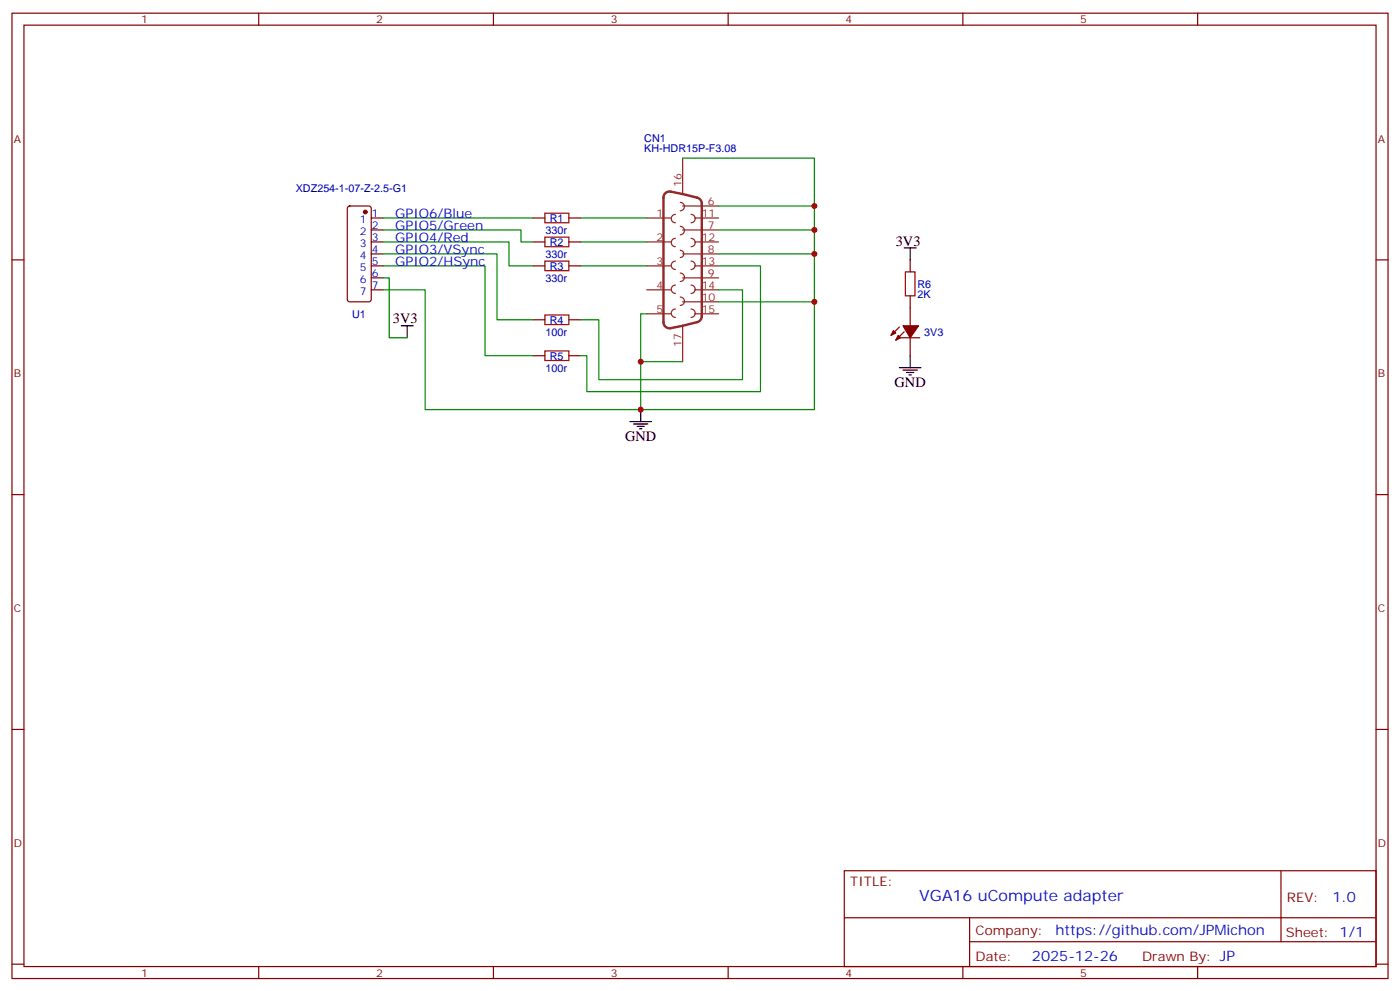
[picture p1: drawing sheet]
<svg xmlns="http://www.w3.org/2000/svg" width="412mm" height="292mm" viewBox="0 0 412 292" stroke-linecap="round" stroke-linejoin="round" font-family="sans-serif">
<g fill="none" stroke="#870000" stroke-width=".35">
<path d="M3.5 3.9h405.4v284.3h-405.4zM7.1 7.4h398.2v277.3h-398.2zM76.2 3.9v3.5M145.3 3.9v3.5M214.5 3.9v3.5M283.6 3.9v3.5M352.8 3.9v3.5M3.5 76.6h3.6M102.5 60.9l.5-.2h5.7l.6 .4 .1 27.1-.3 .5-.4 .2h-5.7l-.5-.2-.2-.5v-26.8zM109.4 78.3h3.5M109.4 74.8h3.5M109.4 71.3h3.5"/>
<path d="M109.4 67.7h3.5M109.4 64.2h3.5M157 78.3h3.5M157 71.3h3.5M157 64.2h3.5M167.6 78.3h3.5M167.6 71.3h3.5M167.6 64.2h3.5M268.1 76.6v3.5M405.3 76.6h3.6M109.4 85.4h3.5M109.4 81.8h3.5"/>
<path d="M157 94.2h3.5M167.6 94.2h3.5M264.9 96.3l-2.4 2.5M265.3 99.5h5.6M266.3 97.7l-2.4 2.5M268.1 87.1v8.9M268.1 99.5v5.3M157 104.8h3.5M167.6 104.8h3.5M3.5 145.7h3.6M405.3 145.7h3.6M3.5 214.8h3.6"/>
<path d="M405.3 214.8h3.6M248.7 256.5h156.6v28.2h-156.6zM377.3 256.5v20.9M248.7 270.3h156.5M285.6 277.4h119.6M285.6 270.3v14.1M3.5 284h3.6M76.2 284.7v3.5M145.3 284.7v3.5M214.5 284.7v3.5M283.6 284.7v3.5M352.8 284.7v3.5"/>
<path d="M405.3 284h3.6"/>
</g>
<g fill="#870000" stroke="#870000" stroke-width=".35">
<path d="M263.2 97.4l.7 .7-1.4 .7z"/>
<path d="M264.6 98.8l.7 .7-1.4 .7z"/>
<path d="M266 96h4.6l-2.5 3.5z"/>
<circle cx="107.6" cy="62.4" r=".53"/>
</g>
<g fill="none" stroke="#8c2424" stroke-width=".35">
<path d="M200.4 59.6a1.23 1.23 0 0 1 1.2 1.3 1.23 1.23 0 0 1-1.2 1.2M201.1 46.6v10.6M190.5 64.2h7.1M190.5 71.3h7.1M190.5 78.3h7.1M199 70.2a1.23 1.23 0 0 0-1.3 1.2 1.23 1.23 0 0 0 1.3 1.3M199 63.1a1.23 1.23 0 0 0-1.3 1.3 1.23 1.23 0 0 0 1.3 1.2M199 76.9a1.23 1.23 0 0 0-1.3 1.2 1.23 1.23 0 0 0 1.3 1.3M200.4 66.7a1.23 1.23 0 0 1 1.2 1.2 1.23 1.23 0 0 1-1.2 1.2M200.4 73.7a1.06 1.06 0 0 1 1 1.1 1.06 1.06 0 0 1-1 1M201.1 67.7h10.6M201.1 74.8h10.6"/>
<path d="M201.1 60.7h10.6M203.6 70.2a1.23 1.23 0 0 1 1.2 1.2 1.23 1.23 0 0 1-1.2 1.3M203.6 76.9a1.23 1.23 0 0 1 1.2 1.2 1.23 1.23 0 0 1-1.2 1.3M203.6 63.1a1.23 1.23 0 0 1 1.2 1.3 1.23 1.23 0 0 1-1.2 1.2M204.6 64.2h7.1M204.6 71.3h7.1M204.6 78.3h7.1M190.5 85.4h7.1M190.5 92.4h7.1M199 84a1.23 1.23 0 0 0-1.3 1.2 1.23 1.23 0 0 0 1.3 1.2M199 91a1.23 1.23 0 0 0-1.3 1.3 1.23 1.23 0 0 0 1.3 1.2M200.4 80.4a1.23 1.23 0 0 1 1.2 1.3 1.23 1.23 0 0 1-1.2 1.2"/>
<path d="M200.4 87.5a1.23 1.23 0 0 1 1.2 1.2 1.23 1.23 0 0 1-1.2 1.3M201.1 81.8h10.6M201.1 88.9h10.6M201.1 96v10.5M203.6 84a1.23 1.23 0 0 1 1.2 1.2 1.23 1.23 0 0 1-1.2 1.2M203.6 91a1.23 1.23 0 0 1 1.2 1.3 1.23 1.23 0 0 1-1.2 1.2M204.6 85.4h7.1M204.6 92.4h7.1"/>
</g>
<path d="M195.9 56.9l.8-.4 .7-.1 7.9 1.8a1.8 1.8 0 0 1 1.4 1.8v33.1a1.8 1.8 0 0 1-1.4 1.8l-7.7 1.8a1.77 1.77 0 0 1-2.2-1.8v-36.7z" fill="none" stroke="#8c2424" stroke-width=".71"/>
<path d="M160.5 62.8h7.1v2.8h-7.1zM160.5 69.9h7.1v2.8h-7.1zM160.5 76.9h7.1v2.8h-7.1zM160.5 92.8h7.1v2.8h-7.1zM266.7 80.1h2.8v7h-2.8zM160.5 103.4h7.1v2.8h-7.1z" fill="none" stroke="#a10000" stroke-width=".35"/>
<g fill="none" stroke="#008700" stroke-width=".35">
<path d="M201.1 46.6h38.8v14.1M112.9 67.7h40.6v3.6h3.5M112.9 71.3h37v7h7.1M112.9 74.8h33.5v19.4h10.6M112.9 78.3h30v26.5h14.1M112.9 64.2h44.1M171.1 64.2h19.4M171.1 71.3h19.4M171.1 78.3h19.4M211.7 60.7h28.2v60h-51.2v-28.3h1.8M211.7 78.3h12.3v37.1h-51.1v-10.6h-1.8M211.7 67.7h28.2"/>
<path d="M211.7 74.8h28.2M112.9 85.4h12.3v35.3h63.5M112.9 81.8h1.8v17.7h5.2M211.7 85.4h7v26.4h-42.3v-17.6h-5.3M211.7 88.9h28.2M188.7 106.5h12.4"/>
</g>
<g fill="none" stroke="#000" stroke-width=".35">
<path d="M266.3 73h3.6M268.1 73v3.6M118.2 96h3.5M119.9 96v3.5M264.9 108.3h6.4M266 109h4.2M267.1 109.7h2.1M267.8 110.4h.7M268.1 104.8v3.5M185.6 124.2h6.3M186.6 124.9h4.3M187.7 125.6h2.1"/>
<path d="M188.4 126.3h.7M188.7 120.7v3.5"/>
</g>
<g fill="#c00">
<circle cx="188.7" cy="120.6" r=".88"/>
<circle cx="239.9" cy="67.7" r=".88"/>
<circle cx="239.9" cy="74.8" r=".88"/>
<circle cx="239.9" cy="88.9" r=".88"/>
<circle cx="188.7" cy="106.5" r=".88"/>
<circle cx="239.9" cy="60.7" r=".88"/>
</g>
<text font-size="4.6" fill="#00f" x="270.8" y="265.5">VGA16 uCompute adapter</text>
<g font-size="4.2">
<text x="263.9" y="72.3">3V3</text>
<text x="115.7" y="95.3">3V3</text>
<text x="263.5" y="113.9">GND</text>
<text x="184.1" y="129.8">GND</text>
</g>
<g font-size="4.2" fill="#00f">
<text x="392.5" y="265.7">1.0</text>
<text x="310.9" y="275.3">https://github.com/JPMichon</text>
<text x="304" y="283.1">2025-12-26</text>
</g>
<g font-size="3.9" fill="#00f">
<text x="116.4" y="64.2">GPIO6/Blue</text>
<text x="116.4" y="67.7">GPIO5/Green</text>
<text x="116.4" y="71.3">GPIO4/Red</text>
<text x="116.4" y="74.8">GPIO3/VSync</text>
<text x="116.4" y="78.3">GPIO2/HSync</text>
</g>
<g font-size="3.9" fill="#800">
<text x="250.5" y="261.1">TITLE:</text>
<text x="379.1" y="265.7">REV:</text>
<text x="287.4" y="275.3">Company:</text>
<text x="378.7" y="275.9">Sheet: 1/1</text>
<text x="287.4" y="282.9">Date:</text>
<text x="336.4" y="283">Drawn By: JP</text>
</g>
<g font-size="3.2" fill="#800">
<text x="41.6" y="6.9">1</text>
<text x="110.8" y="6.9">2</text>
<text x="179.9" y="6.9">3</text>
<text x="249.1" y="6.9">4</text>
<text x="318.2" y="6.9">5</text>
<text x="4.1" y="42">A</text>
<text x="405.9" y="42">A</text>
<text x="4.1" y="111.1">B</text>
<text x="405.9" y="111.1">B</text>
<text x="4.1" y="180.3">C</text>
<text x="405.9" y="180.3">C</text>
<text x="4.1" y="249.4">D</text>
<text x="405.9" y="249.4">D</text>
<text x="41.6" y="287.7">1</text>
<text x="110.8" y="287.7">2</text>
<text x="179.9" y="287.7">3</text>
<text x="249.1" y="287.7">4</text>
<text x="318.2" y="287.7">5</text>
</g>
<g font-size="3.2" fill="#000080">
<text x="189.8" y="41.7">CN1</text>
<text x="189.8" y="44.8">KH-HDR15P-F3.08</text>
<text x="87.1" y="56.6">XDZ254-1-07-Z-2.5-G1</text>
<text x="161.9" y="65.4">R1</text>
<text x="160.7" y="68.9">330r</text>
<text x="160.7" y="76">330r</text>
<text x="161.9" y="72.4">R2</text>
<text x="160.7" y="83">330r</text>
<text x="161.9" y="79.5">R3</text>
<text x="270.2" y="87.9">2K</text>
<text x="270.2" y="84.7">R6</text>
<text x="103.7" y="93.6">U1</text>
<text x="161.9" y="95.4">R4</text>
<text x="160.7" y="98.9">100r</text>
<text x="272.2" y="98.8">3V3</text>
<text x="161.9" y="105.9">R5</text>
<text x="160.7" y="109.5">100r</text>
</g>
<g font-size="3.2" fill="#8d2323">
<text x="200.7" y="55" transform="rotate(-90 200.7 55)">16</text>
<text x="193.4" y="63.9">1</text>
<text x="206.7" y="63.9">11</text>
<text x="208.5" y="60.3">6</text>
<text x="193.4" y="70.9">2</text>
<text x="206.7" y="70.9">12</text>
<text x="208.5" y="67.4">7</text>
<text x="193.4" y="78">3</text>
<text x="206.7" y="78">13</text>
<text x="208.5" y="74.4">8</text>
<text x="208.5" y="81.5">9</text>
<text x="193.4" y="85">4</text>
<text x="206.7" y="88.5">10</text>
<text x="206.7" y="85">14</text>
<text x="193.4" y="92.1">5</text>
<text x="206.7" y="92.1">15</text>
<text x="200.7" y="102.1" transform="rotate(-90 200.7 102.1)">17</text>
</g>
<g font-size="3.2" fill="#00f">
<text x="106" y="65.6">1</text>
<text x="109.5" y="63.9">1</text>
<text x="106" y="69.1">2</text>
<text x="109.5" y="70.9">3</text>
<text x="109.5" y="67.4">2</text>
<text x="106" y="76.2">4</text>
<text x="106" y="72.7">3</text>
<text x="109.5" y="78">5</text>
<text x="109.5" y="74.4">4</text>
<text x="106" y="83.3">6</text>
<text x="106" y="79.7">5</text>
<text x="109.5" y="81.5">6</text>
<text x="106" y="86.8">7</text>
<text x="109.5" y="85">7</text>
</g>
</svg>
